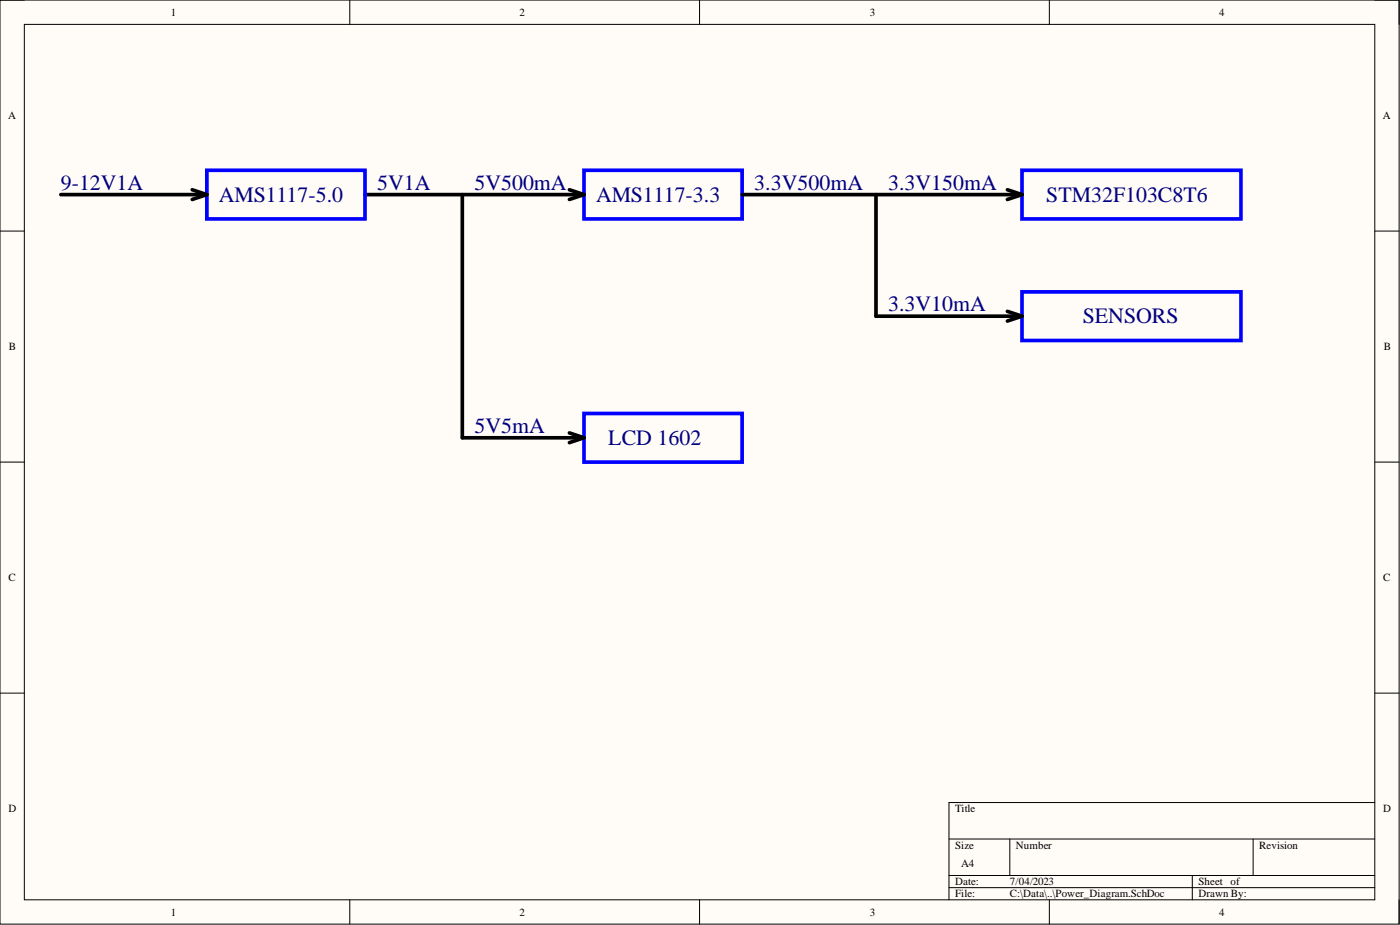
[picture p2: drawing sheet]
<svg xmlns="http://www.w3.org/2000/svg" width="292mm" height="193mm" viewBox="0 0 292 193" stroke-linecap="round" stroke-linejoin="round" font-family="sans-serif">
<path d="M0 0h291.9v192.8h-291.9z" fill-rule="evenodd" fill="#fffcf8"/>
<path d="M0 0h291.9v192.8h-291.9z" fill="none" stroke="#000" stroke-width=".21"/>
<path d="M5.1 5.1h281.7v182.6h-281.7z" fill-rule="evenodd" fill="#fffcf8"/>
<g fill="none" stroke="#000" stroke-width=".21">
<path d="M0 0h5.1M5.1 5.1h281.7v182.6h-281.7zM73 0v5.1M146 0v5.1M218.9 0v5.1M286.8 0h5.1v5.1M0 48.2h5.1M286.8 48.2h5.1M0 96.4h5.1M286.8 96.4h5.1M0 144.6h5.1M286.8 144.6h5.1"/>
<path d="M198 175h88.8M210.7 175v7.6M261.5 175v7.6M286.8 167.4h-88.8v20.3M73 187.7v5.1M146 187.7v5.1M198 182.6h88.8M198 185.2h88.8M218.9 187.7v5.1M248.8 182.6v5.1M291.9 187.7v5.1"/>
</g>
<path d="M43.2 35.5h33v10.2h-33zM121.8 35.5h33v10.2h-33zM213.2 35.5h45.7v10.2h-45.7zM213.2 60.9h45.7v10.1h-45.7zM121.8 86.3h33v10.1h-33z" fill="none" stroke="#00f" stroke-width=".76"/>
<g fill="none" stroke="#000" stroke-width=".76">
<path d="M40.1 39.6l3.1 1M118.8 39.6l3 1M210.2 39.6l3 1M12.7 40.6h30.5M43.2 40.6l-3.1 1M76.2 40.6h45.6M96.5 40.6v50.7h25.3M121.8 40.6l-3 1M154.8 40.6h58.4M182.8 40.6v25.4h30.4M213.2 40.6l-3 1M210.2 64.9l3 1.1"/>
<path d="M213.2 66l-3 1M118.8 90.3l3 1M121.8 91.3l-3 1"/>
</g>
<g font-size="4.6" fill="#000080">
<text x="12.7" y="39.6">9-12V1A</text>
<text x="78.7" y="39.6">5V1A</text>
<text x="99" y="39.6">5V500mA</text>
<text x="157.4" y="39.6">3.3V500mA</text>
<text x="185.3" y="39.6">3.3V150mA</text>
<text x="45.7" y="42.1">AMS1117-5.0</text>
<text x="124.4" y="42.1">AMS1117-3.3</text>
<text x="218.3" y="42.1">STM32F103C8T6</text>
<text x="185.3" y="64.9">3.3V10mA</text>
<text x="225.9" y="67.5">SENSORS</text>
<text x="99" y="90.3">5V5mA</text>
<text x="126.9" y="92.8">LCD 1602</text>
</g>
<g font-size="2.3">
<text x="35.6" y="3.3">1</text>
<text x="108.4" y="3.3">2</text>
<text x="181.5" y="3.3">3</text>
<text x="254.3" y="3.3">4</text>
<text x="1.7" y="24.9">A</text>
<text x="288.5" y="24.9">A</text>
<text x="1.9" y="73.1">B</text>
<text x="288.7" y="73.1">B</text>
<text x="1.8" y="121.3">C</text>
<text x="288.6" y="121.3">C</text>
<text x="1.8" y="169.5">D</text>
<text x="199.3" y="169.5">Title</text>
<text x="288.6" y="169.5">D</text>
<text x="199.3" y="177.1">Size</text>
<text x="212" y="177.1">Number</text>
<text x="262.7" y="177.1">Revision</text>
<text x="199.3" y="184.7">Date:</text>
<text x="200.5" y="180.9">A4</text>
<text x="210.7" y="184.7">7/04/2023</text>
<text x="250" y="184.7">Sheet of</text>
<text x="35.6" y="191">1</text>
<text x="108.4" y="191">2</text>
<text x="181.5" y="191">3</text>
<text x="199.3" y="187.2">File:</text>
<text x="210.7" y="187.2">C:\Data\..\Power_Diagram.SchDoc</text>
<text x="250" y="187.2">Drawn By:</text>
<text x="254.3" y="191">4</text>
</g>
</svg>
